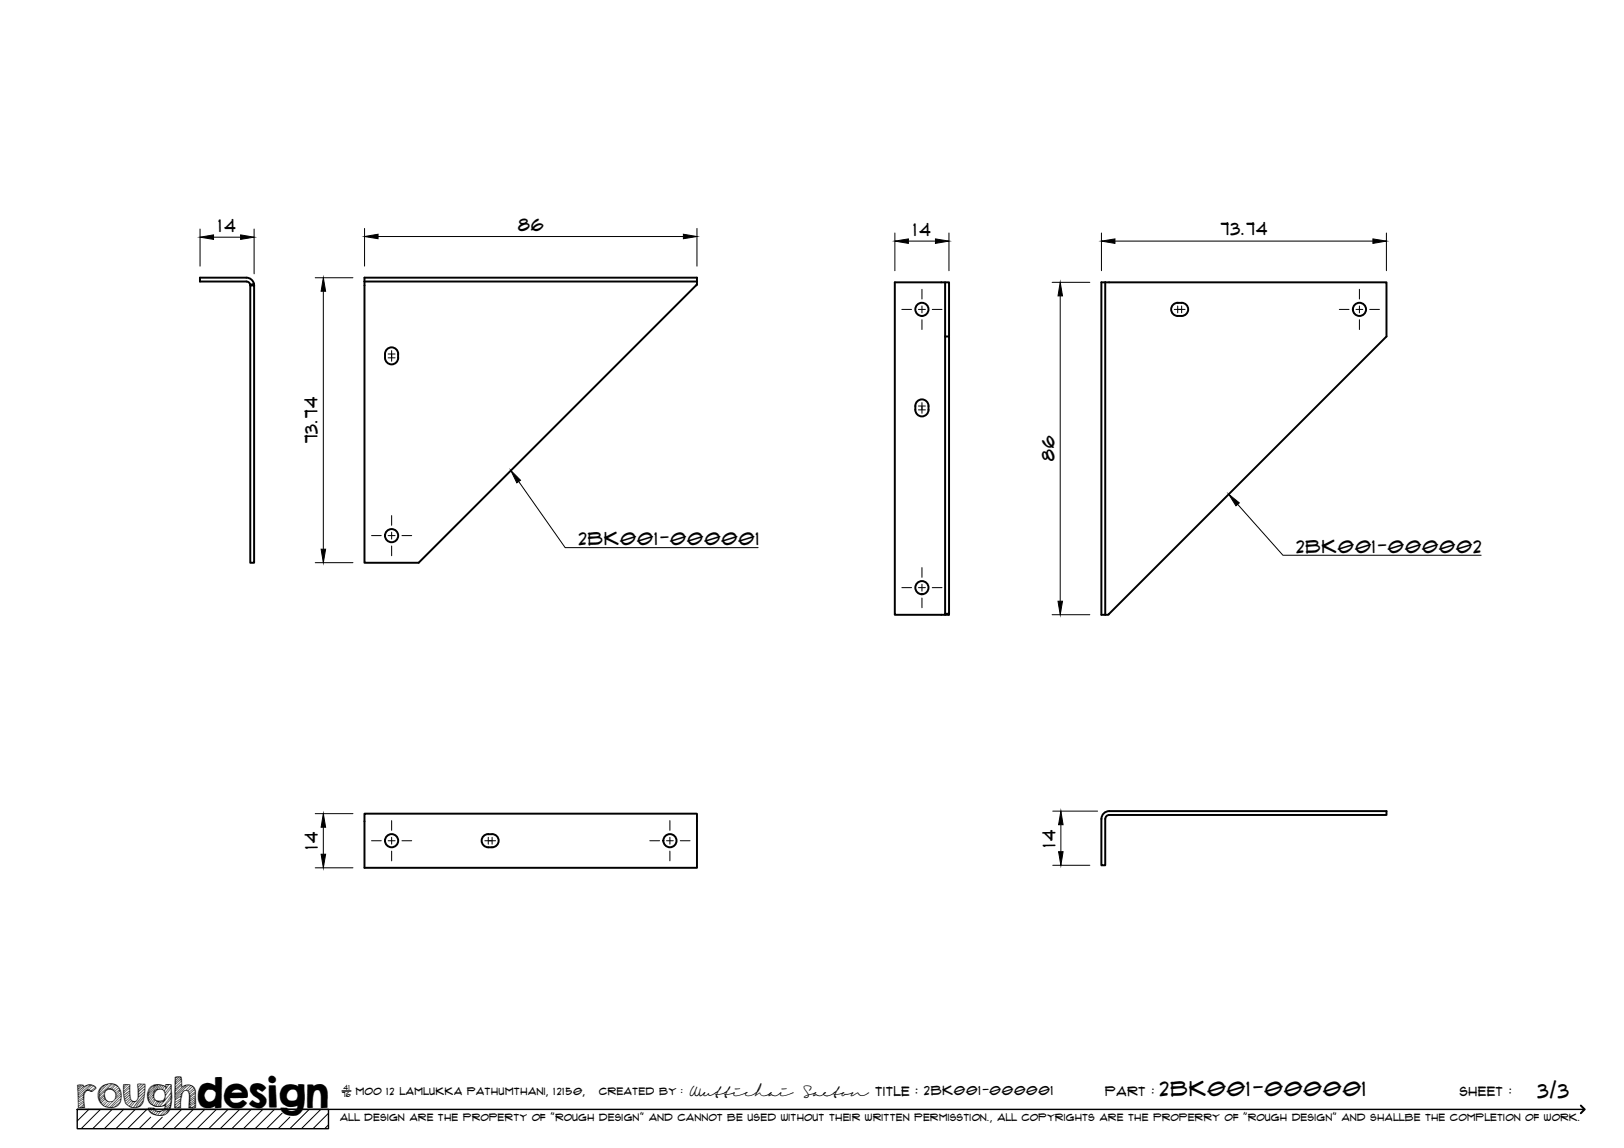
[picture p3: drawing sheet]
<svg xmlns="http://www.w3.org/2000/svg" width="420mm" height="297mm" viewBox="0 0 420 297" stroke-linecap="round" stroke-linejoin="round" font-family="sans-serif">
<!-- layer: Visible -->
<g fill="none" stroke="#000" stroke-width=".51">
<path d="M63.7 71.8h-12v1h12M63.7 72.8a1.01 1.01 0 0 1 1 .9M63.7 71.8a2 2 0 0 1 2 1.7M64.7 73.7v.2M64.7 73.9h1v71.7h-1zM65.7 73.5v.4M65.7 73.5l-1 .2M94.3 72.8l86 .1a.63 .63 0 0 1-.2 1l-71.8 71.7h-14zM94.3 72.8v-1h86v1M244.5 73.1h-13v86h13v-.3M285.9 73.1h72.8v14l-71.7 71.7a.63 .63 0 0 1-1 .3h-.1M285.9 73.1h-1v86h1"/>
<path d="M285.9 73.1v86M304.7 78.4h1M304.7 78.3a1.7 1.7 0 0 0-1.7 1.7 1.7 1.7 0 0 0 1.7 1.8 2 2 0 0 0 2.7-1.8 1.7 1.7 0 0 0-1.7-1.7M99.6 92.6a1.7 1.7 0 0 0 1.7 1.7 1.7 1.7 0 0 0 1.7-1.7M103 91.6v1M103 91.6a1.7 1.7 0 0 0-1.7-1.7 1.7 1.7 0 0 0-1.7 1.7v1M244.5 87.1h1v71.7h-1zM244.5 87.1v-14h1v14M236.8 106.1a2 2 0 0 1 1.7-2.8 1.7 1.7 0 0 1 1.7 1.7v1.1M236.8 106a1.7 1.7 0 0 0 1.7 1.7 1.7 1.7 0 0 0 1.7-1.7M245.5 158.8v.3h-1M94.3 210.5h85.8l.2 .1v13.9h-86z"/>
<path d="M125.1 216.3a2.55 2.55 0 0 1 3.8 .8 1.7 1.7 0 0 1-1.6 2.1 1.99 1.99 0 0 1-2.7-1.7zM285 211.9a2 2 0 0 1 2-2h71.7v1h-71.7a1.04 1.04 0 0 0-1.1 1v12h-1v-12"/>
<circle cx="238.5" cy="80" r="1.7"/>
<circle cx="351.7" cy="80" r="1.7"/>
<circle cx="101.3" cy="138.6" r="1.7"/>
<circle cx="238.5" cy="152.1" r="1.7"/>
<circle cx="101.3" cy="217.5" r="1.7"/>
<circle cx="173.3" cy="217.5" r="1.7"/>
</g>
<!-- layer: TitleBlock -->
<path d="M20 287h65v5h-65zM20 287h390M88.5 282.3h2.3" fill="none" stroke="#000" stroke-width=".36"/>
<path d="M409 286.1l1 .9-1 1" fill="none" stroke="#000" stroke-width=".51"/>
<g fill="none" stroke="#000" stroke-width=".26">
<path d="M23 287l-3 3.1M26 287l-5 5M29 287l-5 5M32 287l-5 5M35 287l-5 5M38 287l-5 5M39 289.1l-3 2.9M42 289.1l-3 2.9M47 287l-5 5M50 287l-5 5M53 287l-5 5M56 287l-5 5"/>
<path d="M59 287l-5 5M62 287l-5 5M65 287l-5 5M68 287l-5 5M71 287l-5 5M73 288l-4 4M75 289.1l-3 2.9M80 287l-5 5M83 287l-5 5M85 288l-4 4M85 291l-1 1"/>
</g>
<!-- layer: Smart Centers -->
<g fill="none" stroke="#000" stroke-width=".26">
<path d="M238.5 74.9v2.5M238.5 79.2v1.7M304.7 79.2v1.7M305.7 79.2v1.7M351.7 74.9v2.5M351.7 79.2v1.7M100.4 91.6h1.8M100.4 92.6h1.8M101.3 90.7v2.8M233.3 80.1h2.5M237.6 80.1h1.8M238.5 82.7v2.6"/>
<path d="M241.2 80.1h2.5M303.8 80.1h2.8M346.5 80.1h2.5M350.8 80.1h1.8M351.7 82.7v2.6M354.4 80.1h2.5M237.6 105.1h1.8M237.6 106.1h1.8M238.5 104.2v2.7M96.1 138.6h2.5M100.4 138.6h1.8M101.3 133.4v2.5"/>
<path d="M101.3 137.7v1.8M104 138.6h2.5M101.3 141.3v2.5M233.3 152h2.5M237.6 152h1.8M238.5 146.9v2.5M238.5 151.2v1.8M238.5 154.7v2.6M241.2 152h2.5M96.1 217.5h2.5M100.4 217.5h1.8M101.3 212.3v2.5"/>
<path d="M101.3 216.6v1.8M104 217.5h2.5M125.4 217.5h2.8M126.3 216.6v1.8M127.3 216.6v1.8M168.1 217.5h2.5M172.4 217.5h1.8M173.3 212.3v2.5M173.3 216.6v1.8M176 217.5h2.5M101.3 220.2v2.5M173.3 220.2v2.5"/>
</g>
<!-- layer: Leaders -->
<path d="M132.2 121.7l2.5 2.6-1 .6zM317.9 127.9l2.7 2.2-.8 .8z" fill="#000" stroke="#000" stroke-width=".26"/>
<path d="M134.2 124.6l12 17.1h50M320.2 130.5l11.7 13.2h51.3" fill="none" stroke="#000" stroke-width=".26"/>
<!-- layer: FD_Dimensions -->
<g fill="none" stroke="#000" stroke-width=".26">
<path d="M51.8 59.3v9.6M65.7 59.3v11.6M94.3 59.1v9.8M180.3 59.1v9.8M55.2 61.4h7.1M81.6 71.9h9.7M83.7 75.4v66.7M97.8 61.2h79M231.5 60.3v9.7M235 62.4h7M245.5 60.3v9.7M272.2 73.1h9.8"/>
<path d="M274.3 76.6v79M285 60.3v9.7M288.5 62.4h66.7M358.7 60.3v9.7M81.6 145.6h9.7M272.2 159.1h9.8M81.6 210.5h9.7M83.7 214v7M272.4 209.9h11.6M274.5 213.4v7M81.6 224.5h9.7M272.4 223.9h9.6"/>
</g>
<g fill="#000" stroke="#000" stroke-width=".26">
<path d="M51.8 61.4l3.4-.6v1.1zM62.3 60.8l3.4 .6-3.4 .5zM83.7 71.9l.5 3.5h-1.1zM94.3 61.2l3.5-.6v1.2zM176.8 60.6l3.5 .6-3.5 .6zM231.5 62.4l3.5-.6v1.2zM242 61.8l3.5 .6-3.5 .6zM274.3 73.1l.6 3.5h-1.2zM285 62.4l3.5-.6v1.2zM355.2 61.8l3.5 .6-3.5 .6zM83.1 142.1h1.1l-.5 3.5zM273.7 155.6h1.2l-.6 3.5z"/>
<path d="M83.7 210.5l.5 3.5h-1.1zM274.5 209.9l.5 3.5h-1.1zM83.1 221h1.1l-.5 3.5zM273.9 220.4h1.1l-.5 3.5z"/>
</g>
<text font-size="9.7" x="19.9" y="286.8">roughdesign</text>
<g font-size="5.3">
<text x="300.1" y="283.6">2BK001-000001</text>
<text x="397.8" y="284">3/3</text>
</g>
<g font-size="4.6">
<text x="56.5" y="59.9">14</text>
<text x="134" y="59.8">86</text>
<text x="236.3" y="61">14</text>
<text x="315.8" y="60.9">73.74</text>
<text x="82.1" y="114.7" transform="rotate(-90 82.1 114.7)">73.74</text>
<text x="272.9" y="119.3" transform="rotate(-90 272.9 119.3)">86</text>
<text x="149.7" y="141">2BK001-000001</text>
<text x="335.4" y="143">2BK001-000002</text>
<text x="82.2" y="219.8" transform="rotate(-90 82.2 219.8)">14</text>
<text x="273" y="219.1" transform="rotate(-90 273 219.1)">14</text>
</g>
<g font-size="3.4">
<text x="178.3" y="283.5">Wuttichai</text>
<text x="208.1" y="283.5">Saeton title : 2BK001-000001</text>
</g>
<g font-size="3.3">
<text x="286" y="283.5">Part :</text>
<text x="377.7" y="283.5">sheet :</text>
</g>
<g font-size="2.7">
<text x="92.1" y="283.3">moo 12 Lamlukka pathumthani, 12150,</text>
<text x="155" y="283.3">created by :</text>
</g>
<text font-size="2.6" x="88" y="290.1">all design are the property of &quot;rough design&quot; and cannot be used without their written permisstion., all copyrights are the properry of &quot;rough design&quot; and shallbe the completion of work.</text>
<g font-size="1.9">
<text x="88.5" y="283.9">76</text>
<text x="88.9" y="282.1">41</text>
</g>
</svg>
